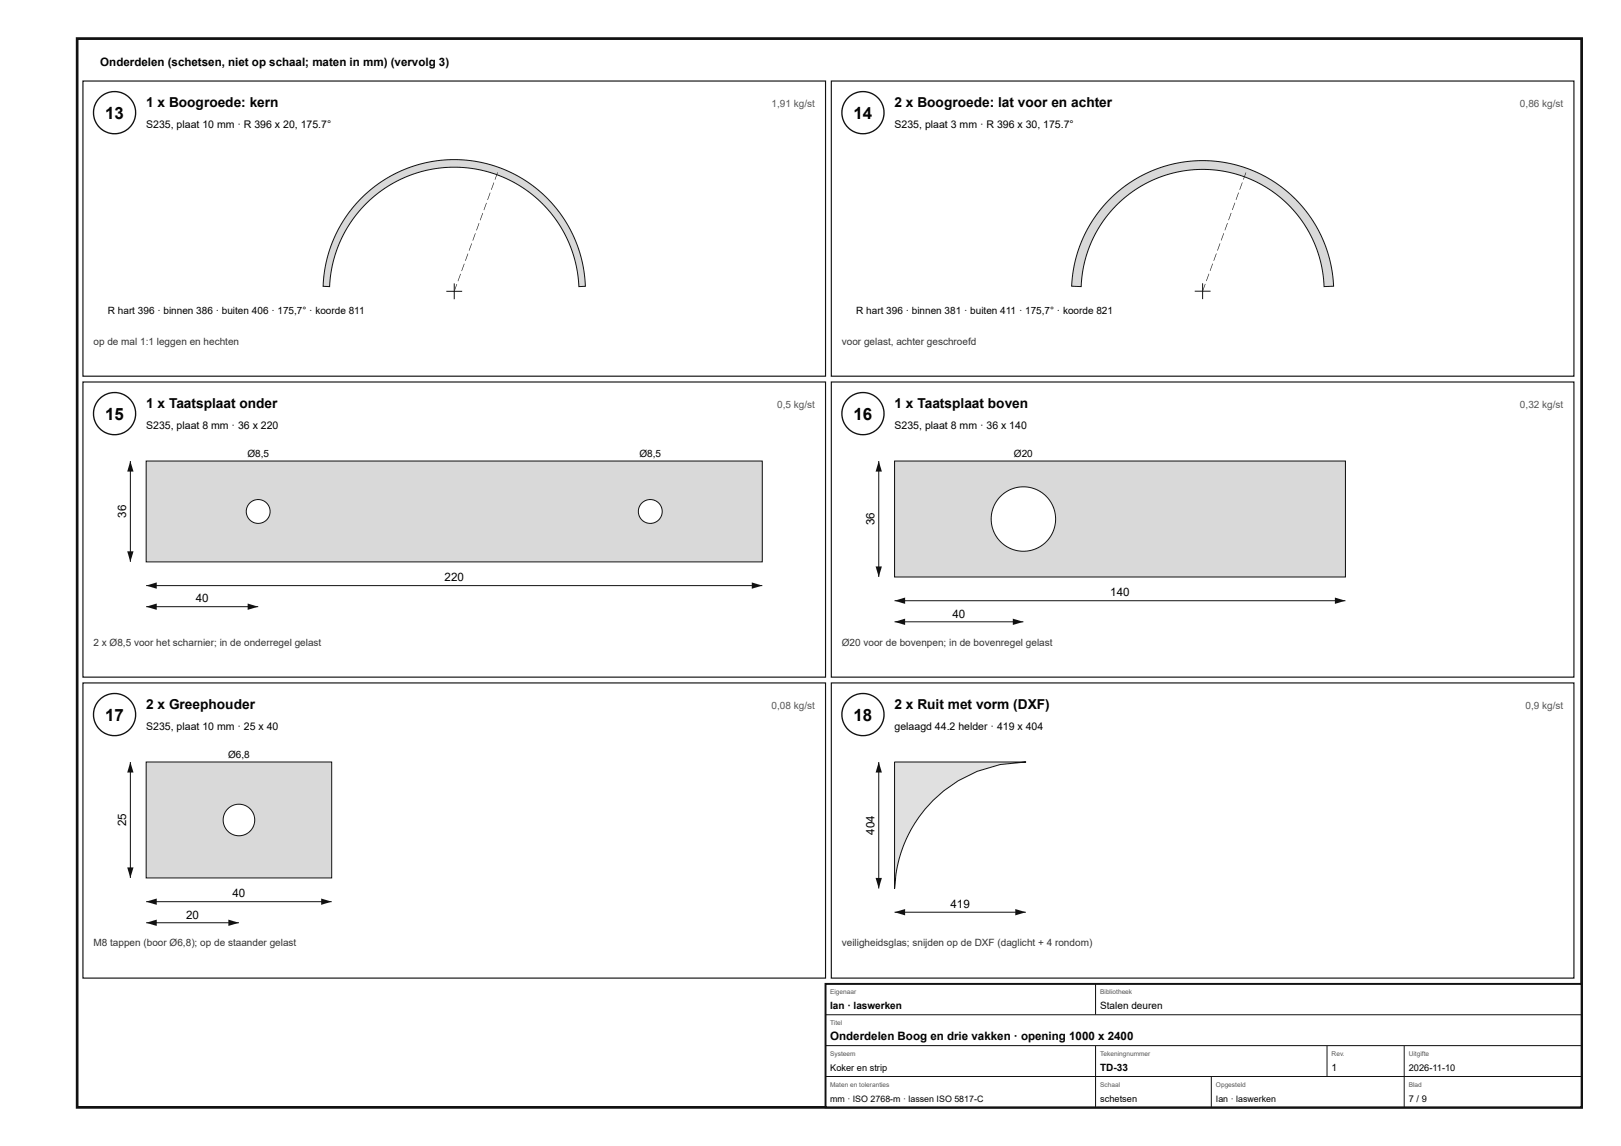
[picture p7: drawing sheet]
<svg xmlns="http://www.w3.org/2000/svg" width="420mm" height="297mm" viewBox="0 0 420 297" stroke-linecap="round" stroke-linejoin="round" font-family="sans-serif">
<path d="M20 10h390v277h-390z" fill="none" stroke="#111" stroke-width=".7" stroke-linecap="butt"/>
<path d="M21.5 21h192.5v76.5h-192.5z" fill="none" stroke="#111" stroke-width=".3"/>
<circle cx="29.7" cy="29.2" r="5.5" fill="#fff"/>
<circle cx="29.7" cy="29.2" r="5.5" fill="none" stroke="#111" stroke-width=".35"/>
<path d="M93.8 51.2l3.7-3.2 4.2-2.6 4.4-2 4.8-1.3 4.8-.7 4.9 .1 4.8 .7 4.7 1.5 4.4 2.1 4.1 2.7 3.6 3.3 3.2 3.7 2.5 4.2 2 4.5 1.2 4.7 .6 5.3-1.6 .1-.4-3.9-.8-3.3-1.2-3.7-1.5-3.1-3-4.6-3.6-3.9-2.4-2-2.6-1.7-5.2-2.6-5.5-1.6-3.1-.4-3.1-.2-3 .2-3.1 .4-5.5 1.6-2.9 1.3-2.7 1.5-4.6 3.5-3.6 3.9-3 4.6-1.5 3.1-1.2 3.7-.8 3.7-.4 3.5-1.6-.1 .2-3.2 .6-3.3 .9-3.1 1-2.7 1.4-2.9 1.8-2.8 1.9-2.6z" fill="#d7dadc"/>
<path d="M93.8 51.2l3.7-3.2 4.2-2.6 4.4-2 4.8-1.3 4.8-.7 4.9 .1 4.8 .7 4.7 1.5 4.4 2.1 4.1 2.7 3.6 3.3 3.2 3.7 2.5 4.2 2 4.5 1.2 4.7 .6 5.3-1.6 .1-.4-3.9-.8-3.3-1.2-3.7-1.5-3.1-3-4.6-3.6-3.9-2.4-2-2.6-1.7-5.2-2.6-5.5-1.6-3.1-.4-3.1-.2-3 .2-3.1 .4-5.5 1.6-2.9 1.3-2.7 1.5-4.6 3.5-3.6 3.9-3 4.6-1.5 3.1-1.2 3.7-.8 3.7-.4 3.5-1.6-.1 .2-3.2 .6-3.3 .9-3.1 1-2.7 1.4-2.9 1.8-2.8 1.9-2.6zM115.7 75.5h4.1M117.7 73.4v4.1" fill="none" stroke="#111" stroke-width=".26"/>
<path d="M118.4 73.6h.1l-.7 1.9h-.1zM119.3 71h.2l-.7 1.9-.2-.1zM120.3 68.3l.1 .1-.7 1.9-.1-.1zM121.2 65.7l.2 .1-.7 1.8h-.1zM122.2 63.1h.1l-.6 1.9h-.2zM123.2 60.4l.1 .1-.7 1.9-.1-.1zM124.1 57.8l.2 .1-.7 1.8h-.2zM125.1 55.2h.1l-.7 1.9h-.1zM126 52.6h.2l-.7 1.9-.1-.1zM127 49.9l.1 .1-.6 1.9-.2-.1zM128 47.3h.1l-.7 1.9h-.1zM128.9 44.7h.2l-.7 1.9-.2-.1z" fill="#111"/>
<path d="M215.5 21h192.5v76.5h-192.5z" fill="none" stroke="#111" stroke-width=".3"/>
<circle cx="223.7" cy="29.2" r="5.5" fill="#fff"/>
<circle cx="223.7" cy="29.2" r="5.5" fill="none" stroke="#111" stroke-width=".35"/>
<path d="M287.7 51.6l3.6-3.1 4.1-2.7 4.4-2 4.7-1.4 4.8-.7h4.9l5.2 .8 4.6 1.4 4.4 2.1 4.1 2.7 3.6 3.2 3.4 4.1 2.5 4.2 1.9 4.4 1.2 4.7 .6 4.9-2.5 .1-.3-3.4-.6-3-.9-3.2-1.2-2.8-1.6-3-1.7-2.5-2-2.3-2.1-2.1-4.5-3.4-2.7-1.5-2.8-1.2-5.4-1.5-5.7-.5-3 .1-3 .5-5.4 1.6-5.1 2.5-4.5 3.4-2.4 2.4-1.9 2.3-1.9 2.8-1.4 2.7-1.2 3.2-.8 2.9-.6 3-.2 3-2.5-.1 .3-3.3 .6-3.1 .8-2.8 1.1-3 1.3-2.6 1.6-2.7 2-2.6z" fill="#d7dadc"/>
<path d="M287.7 51.6l3.6-3.1 4.1-2.7 4.4-2 4.7-1.4 4.8-.7h4.9l5.2 .8 4.6 1.4 4.4 2.1 4.1 2.7 3.6 3.2 3.4 4.1 2.5 4.2 1.9 4.4 1.2 4.7 .6 4.9-2.5 .1-.3-3.4-.6-3-.9-3.2-1.2-2.8-1.6-3-1.7-2.5-2-2.3-2.1-2.1-4.5-3.4-2.7-1.5-2.8-1.2-5.4-1.5-5.7-.5-3 .1-3 .5-5.4 1.6-5.1 2.5-4.5 3.4-2.4 2.4-1.9 2.3-1.9 2.8-1.4 2.7-1.2 3.2-.8 2.9-.6 3-.2 3-2.5-.1 .3-3.3 .6-3.1 .8-2.8 1.1-3 1.3-2.6 1.6-2.7 2-2.6zM309.7 75.5h4.1M311.7 73.4v4.1" fill="none" stroke="#111" stroke-width=".26"/>
<path d="M312.4 73.6h.1l-.7 1.9-.1-.1zM313.3 70.9l.2 .1-.7 1.9-.2-.1zM314.3 68.3l.1 .1-.7 1.8h-.1zM315.2 65.7h.2l-.7 1.9h-.1zM316.2 63l.1 .1-.6 1.9-.2-.1zM317.2 60.4l.1 .1-.7 1.8h-.1zM318.1 57.8h.2l-.7 1.9h-.2zM319.1 55.2h.1l-.7 1.9-.1-.1zM320 52.5l.2 .1-.7 1.9-.1-.1zM321 49.9h.1l-.6 1.9h-.2zM322 47.3h.1l-.7 1.9-.1-.1zM322.9 44.7h.1l-.6 1.9-.2-.1z" fill="#111"/>
<path d="M21.5 99h192.5v76.5h-192.5z" fill="none" stroke="#111" stroke-width=".3"/>
<circle cx="29.7" cy="107.2" r="5.5" fill="#fff"/>
<circle cx="29.7" cy="107.2" r="5.5" fill="none" stroke="#111" stroke-width=".35"/>
<path d="M37.9 119.5h159.7v26.1h-159.7z" fill="#d7dadc"/>
<path d="M37.9 119.5h159.7v26.1h-159.7z" fill="none" stroke="#111" stroke-width=".26"/>
<circle cx="66.9" cy="132.6" r="3.1" fill="#fff"/>
<circle cx="66.9" cy="132.6" r="3.1" fill="none" stroke="#111" stroke-width=".26"/>
<circle cx="168.6" cy="132.6" r="3.1" fill="#fff"/>
<g fill="none" stroke="#111" stroke-width=".26">
<path d="M37.9 151.8h159.7"/>
<circle cx="168.6" cy="132.6" r="3.1"/>
</g>
<g fill="#111">
<path d="M37.9 151.8l2.7-.9v1.7z"/>
<path d="M194.9 150.9l2.7 .9-2.7 .8z"/>
</g>
<path d="M33.8 119.5v26.1" fill="none" stroke="#111" stroke-width=".26"/>
<g fill="#111">
<path d="M33.8 119.5l.8 2.7h-1.6z"/>
<path d="M33 142.9h1.6l-.8 2.7z"/>
</g>
<path d="M37.9 157.2h29" fill="none" stroke="#111" stroke-width=".26"/>
<g fill="#111">
<path d="M37.9 157.2l2.7-.8v1.7z"/>
<path d="M64.2 156.4l2.7 .8-2.7 .9z"/>
</g>
<path d="M215.5 99h192.5v76.5h-192.5z" fill="none" stroke="#111" stroke-width=".3"/>
<circle cx="223.7" cy="107.2" r="5.5" fill="#fff"/>
<circle cx="223.7" cy="107.2" r="5.5" fill="none" stroke="#111" stroke-width=".35"/>
<path d="M231.9 119.5h116.9v30h-116.9z" fill="#d7dadc"/>
<path d="M231.9 119.5h116.9v30h-116.9z" fill="none" stroke="#111" stroke-width=".26"/>
<circle cx="265.3" cy="134.5" r="8.3" fill="#fff"/>
<g fill="none" stroke="#111" stroke-width=".26">
<path d="M231.9 155.7h116.9"/>
<circle cx="265.3" cy="134.5" r="8.3"/>
</g>
<g fill="#111">
<path d="M231.9 155.7l2.7-.8v1.6z"/>
<path d="M346 154.9l2.8 .8-2.8 .8z"/>
</g>
<path d="M227.8 119.5v30" fill="none" stroke="#111" stroke-width=".26"/>
<g fill="#111">
<path d="M227.8 119.5l.8 2.7h-1.6z"/>
<path d="M227 146.8h1.6l-.8 2.7z"/>
</g>
<path d="M231.9 161.2h33.4" fill="none" stroke="#111" stroke-width=".26"/>
<g fill="#111">
<path d="M231.9 161.2l2.7-.9v1.7z"/>
<path d="M262.5 160.3l2.8 .9-2.8 .8z"/>
</g>
<path d="M21.5 177h192.5v76.5h-192.5z" fill="none" stroke="#111" stroke-width=".3"/>
<circle cx="29.7" cy="185.2" r="5.5" fill="#fff"/>
<circle cx="29.7" cy="185.2" r="5.5" fill="none" stroke="#111" stroke-width=".35"/>
<path d="M37.9 197.5h48.1v30h-48.1z" fill="#d7dadc"/>
<path d="M37.9 197.5h48.1v30h-48.1z" fill="none" stroke="#111" stroke-width=".26"/>
<circle cx="61.9" cy="212.5" r="4.1" fill="#fff"/>
<g fill="none" stroke="#111" stroke-width=".26">
<path d="M37.9 233.7h48.1"/>
<circle cx="61.9" cy="212.5" r="4.1"/>
</g>
<g fill="#111">
<path d="M37.9 233.7l2.7-.8v1.6z"/>
<path d="M83.2 232.9l2.8 .8-2.8 .8z"/>
</g>
<path d="M33.8 197.5v30" fill="none" stroke="#111" stroke-width=".26"/>
<g fill="#111">
<path d="M33.8 197.5l.8 2.7h-1.6z"/>
<path d="M33 224.8h1.6l-.8 2.7z"/>
</g>
<path d="M37.9 239.2h24" fill="none" stroke="#111" stroke-width=".26"/>
<g fill="#111">
<path d="M37.9 239.2l2.7-.9v1.7z"/>
<path d="M59.2 238.3l2.7 .9-2.7 .8z"/>
</g>
<path d="M215.5 177h192.5v76.5h-192.5z" fill="none" stroke="#111" stroke-width=".3"/>
<circle cx="223.7" cy="185.2" r="5.5" fill="#fff"/>
<circle cx="223.7" cy="185.2" r="5.5" fill="none" stroke="#111" stroke-width=".35"/>
<path d="M231.9 197.5h34a34.1 34.1 0 0 0-32.5 23.9l-1 4.1-.5 4.8z" fill="#d6e4e9"/>
<path d="M231.9 197.5h34a34.1 34.1 0 0 0-32.5 23.9l-1 4.1-.5 4.8zM231.9 236.4h34" fill="none" stroke="#111" stroke-width=".26"/>
<g fill="#111">
<path d="M231.9 236.4l2.7-.8v1.6z"/>
<path d="M263.2 235.6l2.7 .8-2.7 .8z"/>
</g>
<path d="M227.8 197.5v32.8" fill="none" stroke="#111" stroke-width=".26"/>
<g fill="#111">
<path d="M227.8 197.5l.8 2.7h-1.6z"/>
<path d="M227 227.5h1.6l-.8 2.8z"/>
</g>
<path d="M214 255h196v32h-196z" fill="#fff"/>
<path d="M214 255h196v32h-196z" fill="none" stroke="#111" stroke-width=".5"/>
<path d="M284 255v8M214 263h196M214 271h196M214 279h196M284 271v16M314 279v8M344 271v8M364 271v16" fill="none" stroke="#111" stroke-width=".26"/>
<g font-size="4.4">
<text x="27.3" y="30.8">13</text>
<text x="221.3" y="30.8">14</text>
<text x="27.3" y="108.8">15</text>
<text x="221.3" y="108.8">16</text>
<text x="27.3" y="186.8">17</text>
<text x="221.3" y="186.8">18</text>
</g>
<g font-size="3.6">
<text x="37.9" y="27.8">1 x Boogroede: kern</text>
<text x="231.9" y="27.8">2 x Boogroede: lat voor en achter</text>
<text x="37.9" y="105.8">1 x Taatsplaat onder</text>
<text x="231.9" y="105.8">1 x Taatsplaat boven</text>
<text x="37.9" y="183.8">2 x Greephouder</text>
<text x="231.9" y="183.8">2 x Ruit met vorm (DXF)</text>
</g>
<g font-size="3">
<text x="26" y="17">Onderdelen (schetsen, niet op schaal; maten in mm) (vervolg 3)</text>
<text x="32.7" y="134.2" transform="rotate(-90 32.7 134.2)">36</text>
<text x="226.7" y="136.2" transform="rotate(-90 226.7 136.2)">36</text>
<text x="115.2" y="150.7">220</text>
<text x="287.8" y="154.6">140</text>
<text x="50.7" y="156.1">40</text>
<text x="246.9" y="160.1">40</text>
<text x="32.7" y="214.2" transform="rotate(-90 32.7 214.2)">25</text>
<text x="226.7" y="216.4" transform="rotate(-90 226.7 216.4)">404</text>
<text x="60.3" y="232.6">40</text>
<text x="48.2" y="238.1">20</text>
<text x="246.4" y="235.3">419</text>
<text x="215.2" y="269.6">Onderdelen Boog en drie vakken · opening 1000 x 2400</text>
</g>
<g font-size="2.7">
<text x="37.9" y="33.3">S235, plaat 10 mm · R 396 x 20, 175.7°</text>
<text x="231.9" y="33.3">S235, plaat 3 mm · R 396 x 30, 175.7°</text>
<text x="37.9" y="111.3">S235, plaat 8 mm · 36 x 220</text>
<text x="231.9" y="111.3">S235, plaat 8 mm · 36 x 140</text>
<text x="37.9" y="189.3">S235, plaat 10 mm · 25 x 40</text>
<text x="231.9" y="189.3">gelaagd 44.2 helder · 419 x 404</text>
</g>
<g font-size="2.6" fill="#555">
<text x="200" y="27.8">1,91 kg/st</text>
<text x="394" y="27.8">0,86 kg/st</text>
<text x="201.5" y="105.8">0,5 kg/st</text>
<text x="394" y="105.8">0,32 kg/st</text>
<text x="200" y="183.8">0,08 kg/st</text>
<text x="395.5" y="183.8">0,9 kg/st</text>
</g>
<g font-size="2.6">
<text x="28" y="81.5">R hart 396 · binnen 386 · buiten 406 · 175,7° · koorde 811</text>
<text x="222" y="81.5">R hart 396 · binnen 381 · buiten 411 · 175,7° · koorde 821</text>
<text x="64.1" y="118.4">Ø8,5</text>
<text x="165.8" y="118.4">Ø8,5</text>
<text x="262.8" y="118.4">Ø20</text>
<text x="59.1" y="196.4">Ø6,8</text>
<text x="215.2" y="261.6">Ian · laswerken</text>
<text x="285.2" y="261.6">Stalen deuren</text>
<text x="285.2" y="277.6">TD-33</text>
<text x="345.2" y="277.6">1</text>
</g>
<g font-size="2.6" fill="#333">
<text x="24.2" y="89.3">op de mal 1:1 leggen en hechten</text>
<text x="218.2" y="89.3">voor gelast, achter geschroefd</text>
<text x="24.2" y="167.3">2 x Ø8,5 voor het scharnier; in de onderregel gelast</text>
<text x="218.2" y="167.3">Ø20 voor de bovenpen; in de bovenregel gelast</text>
<text x="24.2" y="245.3">M8 tappen (boor Ø6,8); op de staander gelast</text>
<text x="218.2" y="245.3">veiligheidsglas; snijden op de DXF (daglicht + 4 rondom)</text>
</g>
<g font-size="2.4">
<text x="215.2" y="277.6">Koker en strip</text>
<text x="365.2" y="277.6">2026-11-10</text>
<text x="285.2" y="285.6">schetsen</text>
<text x="365.2" y="285.6">7 / 9</text>
</g>
<g font-size="2.3">
<text x="215.2" y="285.6">mm · ISO 2768-m · lassen ISO 5817-C</text>
<text x="315.2" y="285.6">Ian · laswerken</text>
</g>
<g font-size="1.7" fill="#555">
<text x="215.2" y="257.6">Eigenaar</text>
<text x="285.2" y="257.6">Bibliotheek</text>
<text x="215.2" y="265.6">Titel</text>
<text x="215.2" y="273.6">Systeem</text>
<text x="285.2" y="273.6">Tekeningnummer</text>
<text x="345.2" y="273.6">Rev.</text>
<text x="365.2" y="273.6">Uitgifte</text>
<text x="215.2" y="281.6">Maten en toleranties</text>
<text x="285.2" y="281.6">Schaal</text>
<text x="315.2" y="281.6">Opgesteld</text>
<text x="365.2" y="281.6">Blad</text>
</g>
</svg>
